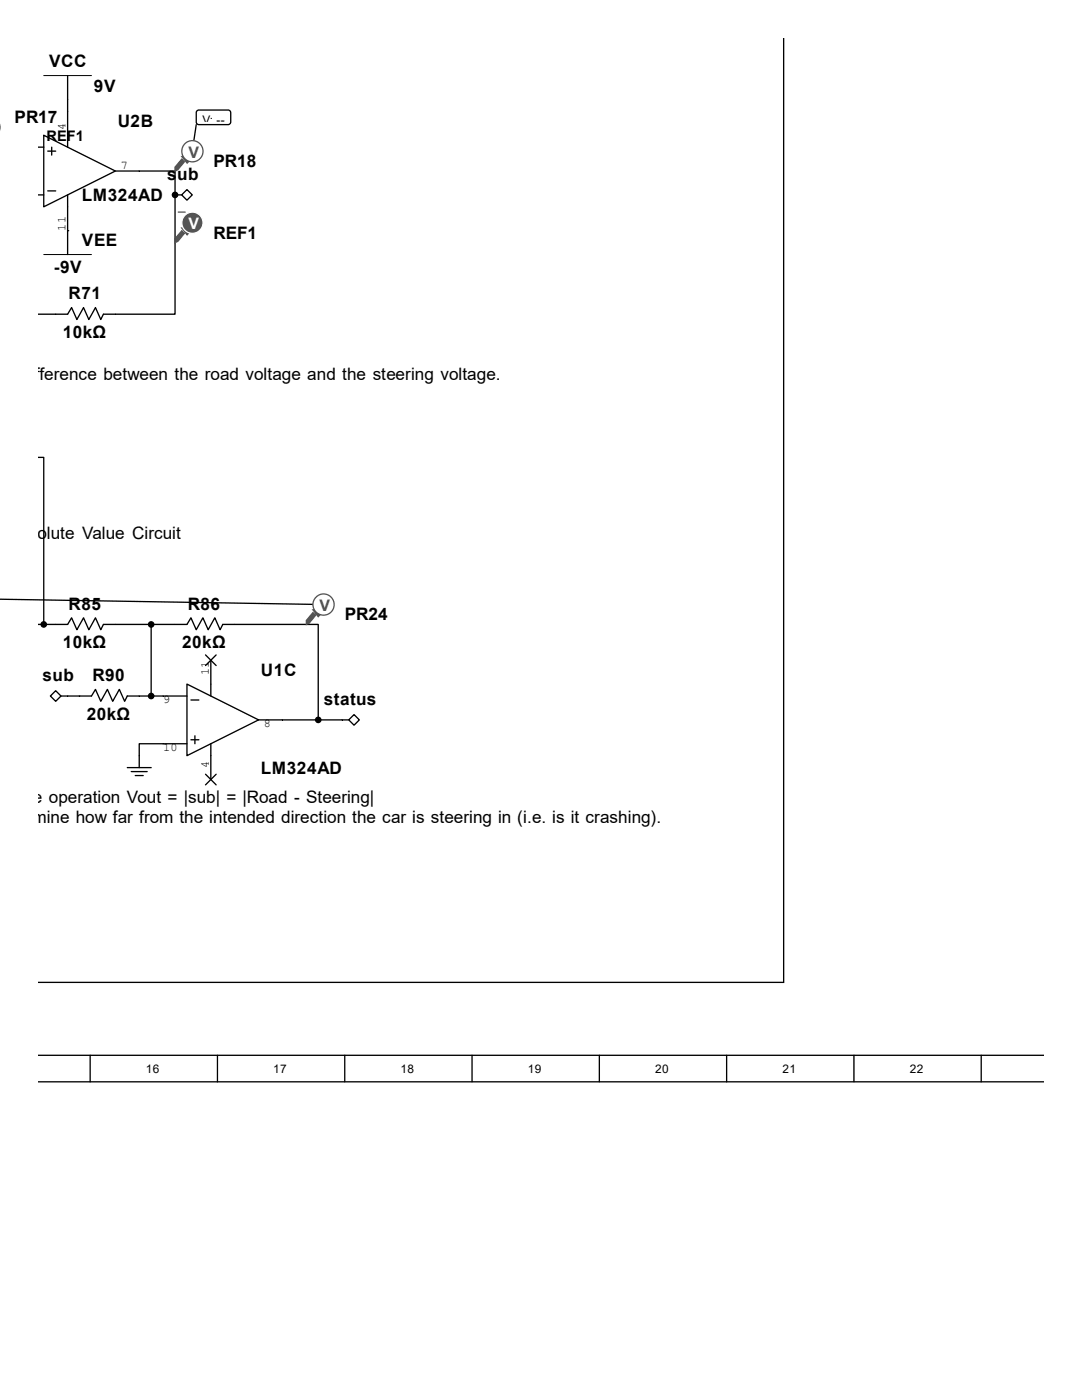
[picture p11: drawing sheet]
<svg xmlns="http://www.w3.org/2000/svg" width="216mm" height="279mm" viewBox="0 0 216 279" stroke-linecap="round" stroke-linejoin="round" font-family="sans-serif">
<g fill="none" stroke="#000" stroke-width=".26">
<path d="M13.5 15.1v14.3M156.4 7.6v188.5h-148.8M7.6 29.4h1.1M7.6 38.9h1.1M8.7 27l14.3 7.1-14.3 7.2zM9.5 38.1h1.6M9.5 30.2h1.6M10.3 29.4v1.6M13.5 38.9v11.9M23 34.1h11.9v4.8M34.9 38.9v23.8h-14.3l-.5 1.1-1.1-2.4-1.3 2.4-1-2.4-1.4 2.4-1-2.4-.8 1.3h-5.9M34.9 38.9h.1"/>
<path d="M34.9 38.9h1.3M36.2 38.9l1.1-1.1 1.1 1.1-1.1 1.1zM13.5 46h.1M7.6 91.3h1.1v33.3M7.6 124.6h5.9l.8-1.3 1 2.4 1.4-2.4 1 2.4 1.3-2.4 1.1 2.4 .5-1.1h16.7l.8-1.3 1.1 2.4 1.3-2.4 1 2.4 1.4-2.4 1 2.4 .5-1.1h19.1v19.1M11.1 137.8l1.1 1.1-1.1 1.1-1-1.1zM12.2 138.9h6.1l.7-1.3 1.1 2.4 1.3-2.4 1.1 2.4 1.3-2.4 1.1 2.4 .5-1.1h11.9M30.2 124.6v14.3M37.3 136.5l14.3 7.2-14.3 7.1zM38.1 139.7h1.6M41 130.7l2.1 2.1M42.1 131.8v7.1"/>
<path d="M43.1 130.7l-2.1 2.1M25.4 153.2h4.8M26.2 154h3.2M27 154.8h1.6M37.3 148.4h-9.5v4.8M38.1 147.6h1.6M38.9 146.8v1.6M41 154.5l2.1 2.1M42.1 148.4v7.2M43.1 154.5l-2.1 2.1M51.6 143.7h18M69.6 143.7l1-1.1 1.1 1.1-1.1 1z"/>
<path d="M7.6 215.9h200.7M7.6 210.6h200.7M18 210.6v5.3M43.4 210.6v5.3M68.8 210.6v5.3M94.2 210.6v5.3M119.6 210.6v5.3M145 210.6v5.3M170.4 210.6v5.3M195.8 210.6v5.3"/>
</g>
<path d="M8.7 15.1h9.6M8.7 50.8h9.6" fill="none" stroke="#000" stroke-width=".2"/>
<g fill="#000" stroke="#000" stroke-width=".26">
<circle cx="34.9" cy="38.9" r=".53"/>
<circle cx="8.7" cy="124.6" r=".53"/>
<circle cx="30.2" cy="124.6" r=".53"/>
<circle cx="30.2" cy="138.9" r=".53"/>
<circle cx="63.5" cy="143.7" r=".53"/>
</g>
<path d="M39.4 22h6.4l.2 .5v2.1l-.5 .3-6.1-.1-.2-.5v-1.8z" fill-rule="evenodd" fill="#fff" stroke="#000" stroke-width=".26"/>
<path d="M39.2 24.9l-.8 5.3" fill="none" stroke="#000" stroke-width=".26"/>
<path d="M36.3 31.7l.5 .6-1.3 1.6-.6 .3v-.8z" fill-rule="evenodd" fill="#505050"/>
<path d="M36.3 31.7l.5 .6-1.3 1.6-.6 .3v-.8z" fill="none" stroke="#505050" stroke-width=".25"/>
<path d="M36.3 31.2h.2l1.1 1.1-.3 .3z" fill-rule="evenodd" fill="#505050"/>
<path d="M36.3 31.2h.2l1.1 1.1-.3 .3z" fill="none" stroke="#505050" stroke-width=".25"/>
<circle cx="38.4" cy="30.2" r="2.12" fill="#fff"/>
<circle cx="38.4" cy="30.2" r="2.12" fill="none" stroke="#505050" stroke-width=".25"/>
<path d="M-.1 23.3v4.2z" fill-rule="evenodd" fill="#fff"/>
<path d="M-.1 25v.8" fill="none" stroke="#505050" stroke-width=".25"/>
<path d="M36.3 46.1l.5 .5-1.3 1.6-.6 .2v-.8z" fill-rule="evenodd" fill="#505050"/>
<path d="M36.3 46.1l.5 .5-1.3 1.6-.6 .2v-.8z" fill="none" stroke="#505050" stroke-width=".25"/>
<path d="M36.3 45.5h.2l1.1 1.1-.3 .3z" fill-rule="evenodd" fill="#505050"/>
<path d="M36.3 45.5h.2l1.1 1.1-.3 .3z" fill="none" stroke="#505050" stroke-width=".25"/>
<circle cx="38.4" cy="44.5" r="2.12" fill="#505050"/>
<circle cx="38.4" cy="44.5" r="2.12" fill="none" stroke="#fff" stroke-width=".25"/>
<path d="M35.5 42.3h1.5" fill="none" stroke="#505050" stroke-width=".25"/>
<path d="M0 119.6l64.6 1" fill="none" stroke="#000" stroke-width=".26"/>
<path d="M62.4 122.3l.6 .5-1.3 1.6-.6 .2v-.8z" fill-rule="evenodd" fill="#505050"/>
<path d="M62.4 122.3l.6 .5-1.3 1.6-.6 .2v-.8z" fill="none" stroke="#505050" stroke-width=".25"/>
<path d="M62.4 121.7h.3l1.1 1.1-.3 .3z" fill-rule="evenodd" fill="#505050"/>
<path d="M62.4 121.7h.3l1.1 1.1-.3 .3z" fill="none" stroke="#505050" stroke-width=".25"/>
<circle cx="64.6" cy="120.7" r="2.11" fill="#fff"/>
<circle cx="64.6" cy="120.7" r="2.11" fill="none" stroke="#505050" stroke-width=".25"/>
<g font-size="3.4">
<text x="9.8" y="13.5">VCC</text>
<text x="18.8" y="18.5">9V</text>
<text x="2.9" y="24.6">PR17</text>
<text x="23.5" y="25.4">U2B</text>
<text x="33.4" y="35.9">sub</text>
<text x="42.6" y="33.4">PR18</text>
<text x="16.3" y="40.2">LM324AD</text>
<text x="42.6" y="47.6">REF1</text>
<text x="16.3" y="49.1">VEE</text>
<text x="10.8" y="54.4">-9V</text>
<text x="13.7" y="59.7">R71</text>
<text x="12.5" y="67.4">10kΩ</text>
<text x="-.8" y="75.9">he difference between the road voltage and the steering voltage.</text>
<text x="1.5" y="107.7">Absolute Value Circuit</text>
<text x="13.7" y="121.7">R85</text>
<text x="37.5" y="121.7">R86</text>
<text x="68.8" y="123.8">PR24</text>
<text x="12.5" y="129.3">10kΩ</text>
<text x="36.4" y="129.3">20kΩ</text>
<text x="8.5" y="135.9">sub</text>
<text x="18.5" y="135.9">R90</text>
<text x="52.1" y="134.9">U1C</text>
<text x="17.3" y="143.6">20kΩ</text>
<text x="64.6" y="140.7">status</text>
<text x="52.1" y="154.5">LM324AD</text>
<text x=".7" y="160.3">s the operation Vout = |sub| = |Road - Steering|</text>
<text x=".6" y="164.2">etermine how far from the intended direction the car is steering in (i.e. is it crashing).</text>
</g>
<g font-size="3.2" fill="#505050">
<text x="37.6" y="31.5">V</text>
<text x="63.8" y="122">V</text>
</g>
<text font-size="3.2" fill="#fff" x="37.6" y="45.8">V</text>
<text font-size="2.9" x="9.3" y="28.1">REF1</text>
<g font-size="2.4">
<text x="13.1" y="25.9" transform="rotate(-90 13.1 25.9)">4</text>
<text x="40.4" y="24.7">V: --</text>
<text x="24.1" y="33.7">7</text>
<text x="13.1" y="46" transform="rotate(-90 13.1 46)">11</text>
<text x="41.7" y="134.7" transform="rotate(-90 41.7 134.7)">11</text>
<text x="32.6" y="140.3">9</text>
<text x="32.6" y="149.8">10</text>
<text x="52.7" y="145">8</text>
<text x="41.7" y="153.3" transform="rotate(-90 41.7 153.3)">4</text>
<text x="29.1" y="214.1">16</text>
<text x="54.5" y="214.1">17</text>
<text x="79.9" y="214.1">18</text>
<text x="105.3" y="214.1">19</text>
<text x="130.7" y="214.1">20</text>
<text x="156.1" y="214.1">21</text>
<text x="181.5" y="214.1">22</text>
</g>
</svg>
